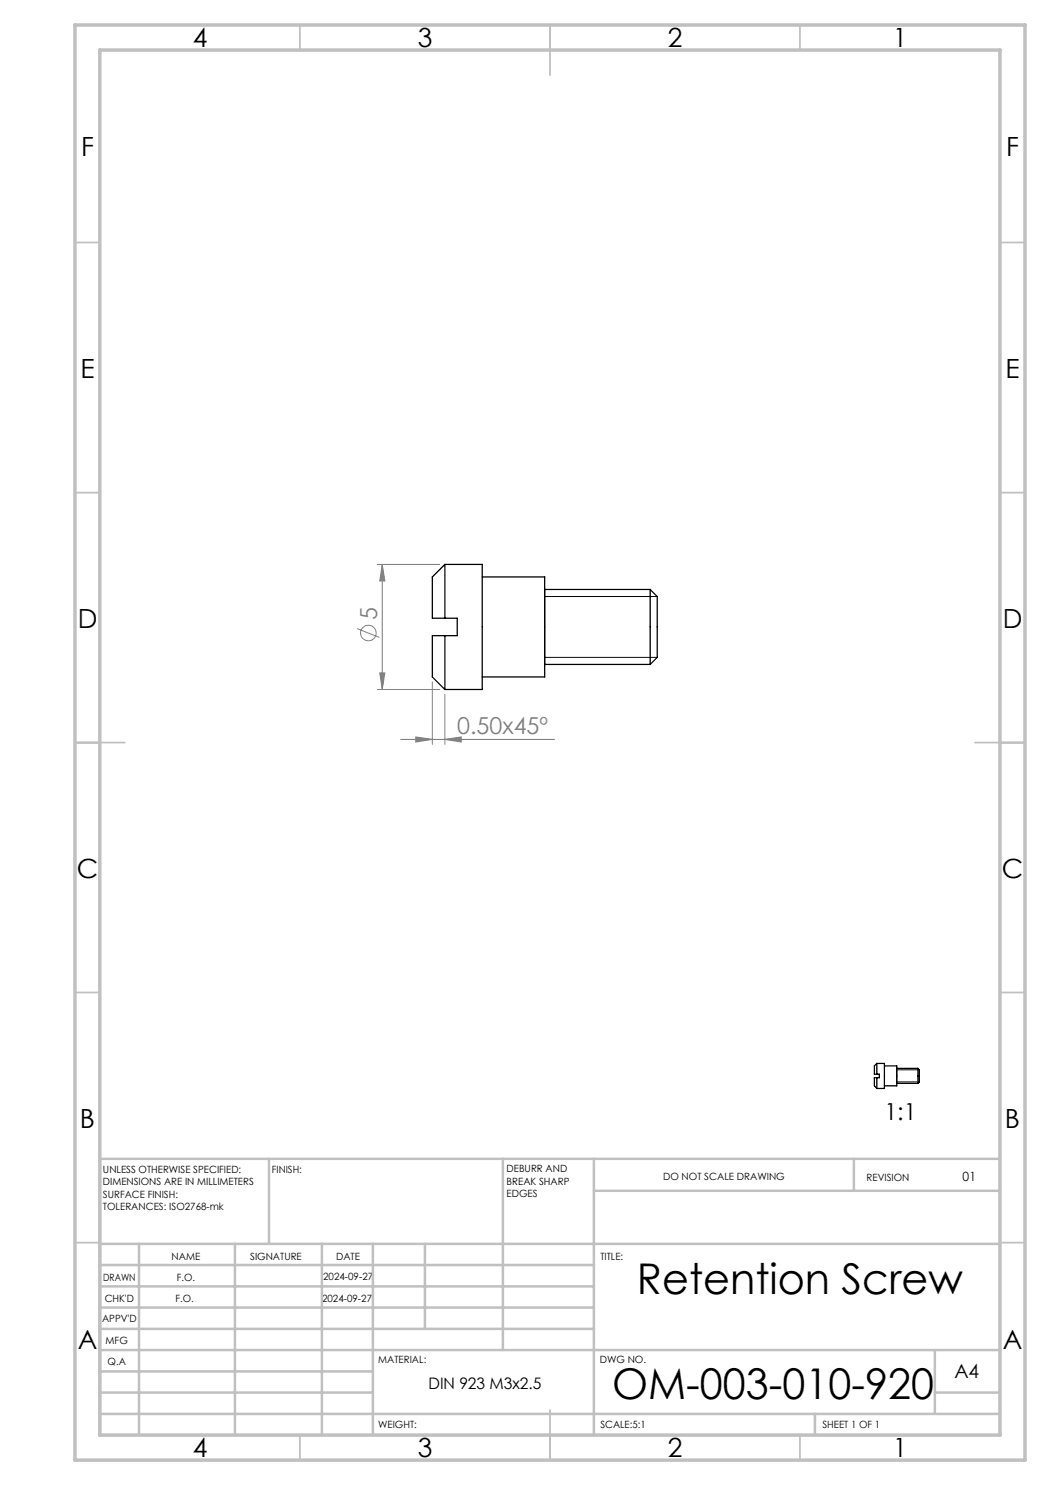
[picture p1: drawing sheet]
<svg xmlns="http://www.w3.org/2000/svg" width="210mm" height="297mm" viewBox="0 0 210 297" stroke-linecap="round" stroke-linejoin="round" font-family="sans-serif">
<g fill="none" stroke="#000" stroke-width=".25">
<path d="M89 112.9h7.4v25h-7.4M89 112.9l-2.5 2.5v8.2h4.9v3.5h-4.9v8.3l2.5 2.5M89 112.9v10.7M96.4 115.4h12.5v20h-12.5M130 117.9v15M130 117.9l1.4 1.4v12.2l-1.4 1.4M130 117.9h-21.1v15h21.1M89 127.1v10.8M175.4 212.7h1.5v5h-1.5M175.4 212.7l-.5 .5v1.6h1v.7h-1v1.7l.5 .5M175.4 212.7v2.1M175.4 215.5v2.2"/>
<path d="M176.9 213.2h2.5v4h-2.5M183.6 213.7v3M183.6 213.7l.3 .3v2.4l-.3 .3M183.6 213.7h-4.2v3h4.2"/>
</g>
<g fill="none" stroke="#808080" stroke-width=".2">
<path d="M75.5 112.9h12.4M76.4 112.9l.6 3.3h-1zM76.4 112.9v25M71.4 125.7l4.5 1.8M75.5 137.9h12.4M76 134.6h1l-.6 3.3zM86.5 136.4v12.5M89 138.9v10M80.1 147.9h30.8M83.1 147.4l3.4 .5-3.4 .5zM89 147.9l3.3-.5v1z"/>
<circle cx="73.7" cy="126.6" r="1.56"/>
</g>
<g fill="none" stroke="#c0c0c0" stroke-width=".35">
<path d="M60 5v5M110 5v10M160 5v5M15 48.5h5M200 48.5h5M15 98.5h5M200 98.5h5M15 148.5h10M195 148.5h10M15 198.5h5M200 198.5h5M15 248.5h5"/>
<path d="M200 248.5h5M60 287v5M110 282v10M160 287v5"/>
</g>
<g fill="none" stroke="#c0c0c0" stroke-width=".5">
<path d="M53.8 231.8v17M100.6 231.8v38.2M118.8 231.8v55.2M118.8 238.2h81.2M170.8 231.8v6.4M200 231.8h-180v55.2M20 248.8h180M20 257.3h98.8M20 253h98.8M27.8 248.8v38.2M47 248.8v38.2M64.4 248.8v38.2"/>
<path d="M74.6 248.8v38.2M85 248.8v17M20 265.8h98.8M20 261.5h98.8M20 278.5h54.6M20 274.3h54.6M20 270h180M187 278.5h13M187 270v12.8M20 282.8h180M163 282.8v4.2"/>
</g>
<path d="M15 5h190v287h-190zM20 10h180v277h-180z" fill="none" stroke="#c0c0c0" stroke-width=".7"/>
<path d="M108.9 119.3h22.5M108.9 131.5h22.5M179.4 216.4h4.5M179.4 214h4.5" fill="none" stroke="#000" stroke-width=".2"/>
<g fill="#808080">
<path d="M76.4 112.9l.6 3.3h-1zM76 134.6h1l-.6 3.3z"/>
<path d="M83.1 147.4l3.4 .5-3.4 .5zM89 147.9l3.3-.5v1z"/>
</g>
<g font-size="8.5">
<text x="127.4" y="258.8">Retention Screw</text>
<text x="122.4" y="279.7">OM-003-010-920</text>
</g>
<g font-size="5.3">
<text x="38.5" y="9.5">4</text>
<text x="83.5" y="9.5">3</text>
<text x="133.6" y="9.5">2</text>
<text x="178.6" y="9.5">1</text>
<text x="16.2" y="31.3">F</text>
<text x="201.2" y="31.3">F</text>
<text x="16.1" y="75.5">E</text>
<text x="201.1" y="75.5">E</text>
<text x="15.5" y="125.5">D</text>
<text x="200.5" y="125.5">D</text>
<text x="15.4" y="175.5">C</text>
<text x="200.4" y="175.5">C</text>
<text x="16" y="225.5">B</text>
<text x="201" y="225.5">B</text>
<text x="15.5" y="269.8">A</text>
<text x="200.5" y="269.8">A</text>
<text x="38.5" y="291.5">4</text>
<text x="83.5" y="291.5">3</text>
<text x="133.6" y="291.5">2</text>
<text x="178.6" y="291.5">1</text>
</g>
<g font-size="4.7" fill="#808080">
<text x="75.4" y="124" transform="rotate(-90 75.4 124)">5</text>
<text x="91.4" y="146.9">0.50x45º</text>
</g>
<text font-size="4.7" x="176.9" y="224.1">1:1</text>
<text font-size="3.9" x="190.9" y="275.5">A4</text>
<text font-size="3.2" x="85.7" y="277.9">DIN 923 M3x2.5</text>
<text font-size="2.5" x="192.5" y="236.1">01</text>
<g font-size="2">
<text x="20.6" y="234.6">UNLESS OTHERWISE SPECIFIED:</text>
<text x="20.6" y="237.1">DIMENSIONS ARE IN MILLIMETERS</text>
<text x="20.6" y="239.6">SURFACE FINISH:</text>
<text x="54.4" y="234.6">FINISH:</text>
<text x="101.3" y="234.5">DEBURR AND</text>
<text x="101.3" y="237">BREAK SHARP</text>
<text x="101.3" y="239.5">EDGES</text>
<text x="132.6" y="236">DO NOT SCALE DRAWING</text>
<text x="173.3" y="236.2">REVISION</text>
<text x="20.6" y="242.1">TOLERANCES: ISO2768-mk</text>
<text x="34.3" y="252">NAME</text>
<text x="50" y="251.9">SIGNATURE</text>
<text x="67.2" y="251.9">DATE</text>
<text x="120.1" y="251.9">TITLE:</text>
<text x="20.6" y="256.1">DRAWN</text>
<text x="35.3" y="256.1">F.O.</text>
<text x="64.6" y="255.9">2024-09-27</text>
<text x="20.9" y="260.3">CHK'D</text>
<text x="35.1" y="260.3">F.O.</text>
<text x="64.4" y="260.3">2024-09-27</text>
<text x="20.4" y="264.4">APPV'D</text>
<text x="21.1" y="268.8">MFG</text>
<text x="21.5" y="273">Q.A</text>
<text x="75.6" y="272.5">MATERIAL:</text>
<text x="120" y="272.5">DWG NO.</text>
<text x="75.6" y="285.5">WEIGHT:</text>
<text x="120.1" y="285.6">SCALE:5:1</text>
<text x="164.5" y="285.6">SHEET 1 OF 1</text>
</g>
</svg>
